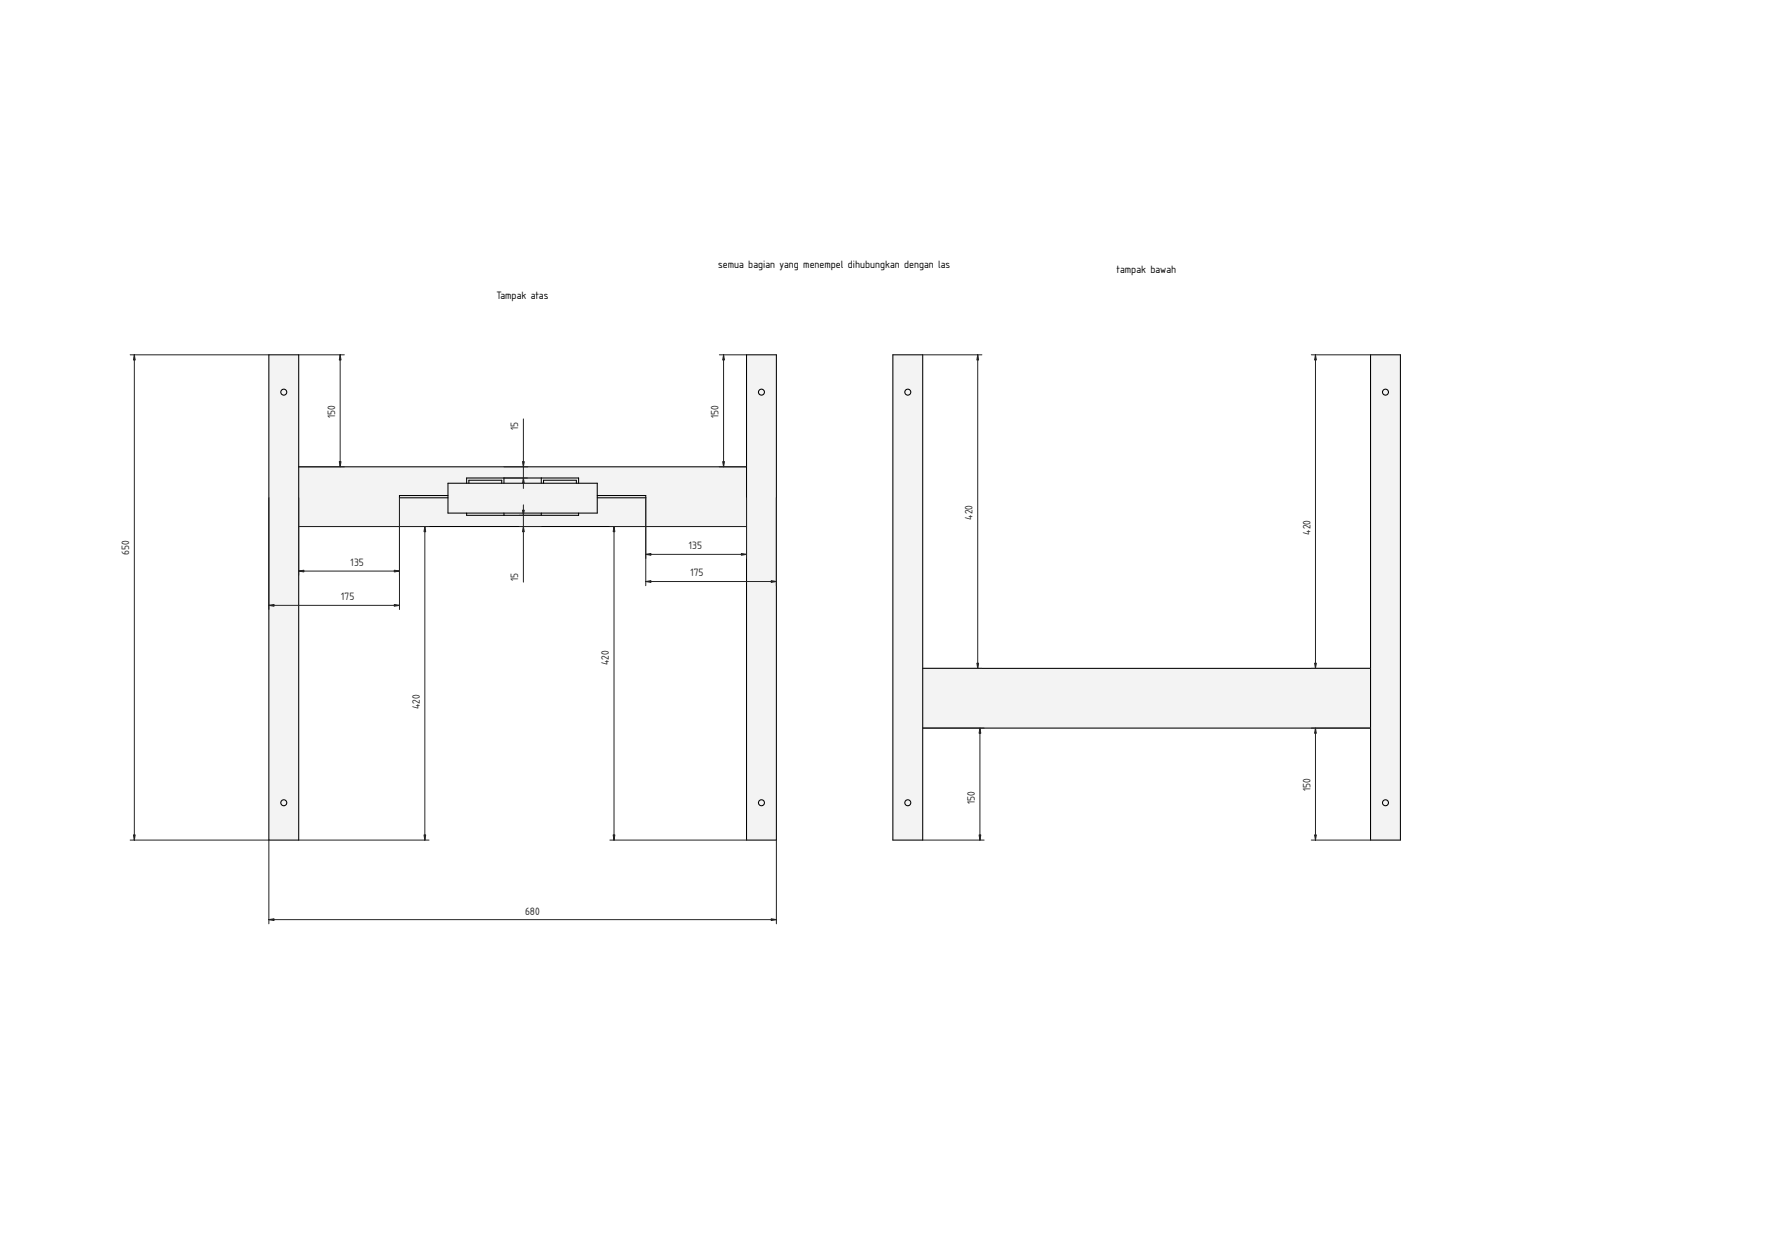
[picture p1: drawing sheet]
<svg xmlns="http://www.w3.org/2000/svg" width="1189mm" height="841mm" viewBox="0 0 1189 841" stroke-linecap="round" stroke-linejoin="round" font-family="sans-serif">
<g fill="#f1f3f5">
<path d="M180 238h20v75h300v-75h20v325h-20v-210h-300v210h-20z" fill-rule="evenodd"/>
<path d="M200 313h300v40h-300z" fill-rule="evenodd"/>
<path d="M180 238h20v325h-20z" fill-rule="evenodd"/>
<path d="M500 238h20v325h-20z" fill-rule="evenodd"/>
<path d="M268 332h32v-8h13v-4h75v4h12v8h33v1h-33v11h-12v1h-75v-1h-13v-11h-32z" fill-rule="evenodd"/>
<path d="M300 324h100v20h-100z" fill-rule="evenodd"/>
<path d="M338 320h25v4h-25z" fill-rule="evenodd"/>
<path d="M400 332h33v1h-33z" fill-rule="evenodd"/>
<path d="M268 332h32v1h-32z" fill-rule="evenodd"/>
<path d="M364 322h22v2h-22z" fill-rule="evenodd"/>
<path d="M314 322h22v2h-22z" fill-rule="evenodd"/>
<path d="M313 320h25v4h-2v-2h-22v2h-1z" fill-rule="evenodd"/>
<path d="M363 320h25v4h-2v-2h-22v2h-1z" fill-rule="evenodd"/>
<path d="M313 344h25v1h-25z" fill-rule="evenodd"/>
<path d="M363 344h25v1h-25z" fill-rule="evenodd"/>
<path d="M338 344h25v1h-25z" fill-rule="evenodd"/>
<circle cx="510" cy="538" r="2"/>
<circle cx="510" cy="263" r="2"/>
<circle cx="190" cy="538" r="2"/>
<circle cx="190" cy="263" r="2"/>
</g>
<g fill="none" stroke="#000" stroke-width=".7">
<path d="M180 238h20v325h-20zM500 238h20v325h-20zM200 313h300M300 332h-32v1h32M300 324h100v20h-100zM313 324v-4h75v4M314 324v-2h22v2M338 320v4M363 320v4M364 324v-2h22v2M400 332h33v1h-33M200 353h300"/>
<path d="M313 344v1h75v-1M338 344v1M363 344v1"/>
<circle cx="190" cy="263" r="2"/>
<circle cx="510" cy="263" r="2"/>
<circle cx="190" cy="538" r="2"/>
<circle cx="510" cy="538" r="2"/>
</g>
<g fill="none" stroke="#212529" stroke-width=".67">
<path d="M87 238h93M90 238v325M200 238h31M228 238v75M482 238h18M485 238v75M351 281v46M200 313h31M338 313h15M482 313h18M180 333v75M200 333v52"/>
<path d="M268 333v75M338 320h15M351 338v52M433 333v59M500 333v41M520 333v59M200 353h87M285 353v210M348 345h15M348 353h15M408 353h92M411 353v210"/>
<path d="M433 371h67M200 382h68M433 389h87M180 405h88M87 563h93v56M200 563h87M408 563h92M520 563v56M180 616h340"/>
</g>
<g fill="#212529" stroke="#212529" stroke-width=".67">
<path d="M350 309h1v4z"/>
<path d="M351 320v4h-1z"/>
<path d="M350 342h1v3z"/>
<path d="M351 353v3h-1z"/>
<path d="M264 382h4l-4 1z"/>
<path d="M200 382h4v1z"/>
<path d="M264 405h4l-4 1z"/>
<path d="M180 405h4v1z"/>
<path d="M433 371h3v1z"/>
<path d="M497 371h3l-3 1z"/>
<path d="M433 389h3v1z"/>
<path d="M517 389h3l-3 1z"/>
<path d="M228 238v3h-1z"/>
<path d="M227 309h1v4z"/>
<path d="M484 309h1v4z"/>
<path d="M485 238v3h-1z"/>
<path d="M284 559h1v4z"/>
<path d="M285 353v3h-1z"/>
<path d="M411 353l1 3h-1z"/>
<path d="M411 559h1l-1 4z"/>
<path d="M517 615l3 1h-3z"/>
<path d="M180 616l4-1v1z"/>
<path d="M90 238l1 3h-2z"/>
<path d="M89 559h2l-1 4z"/>
</g>
<g fill="#f1f3f5">
<path d="M598 238h20v210h300v-210h20v325h-20v-75h-300v75h-20z" fill-rule="evenodd"/>
<path d="M618 448h300v40h-300z" fill-rule="evenodd"/>
<path d="M598 238h20v325h-20z" fill-rule="evenodd"/>
<path d="M918 238h20v325h-20z" fill-rule="evenodd"/>
<circle cx="928" cy="263" r="2"/>
<circle cx="928" cy="538" r="2"/>
<circle cx="608" cy="263" r="2"/>
<circle cx="608" cy="538" r="2"/>
</g>
<g fill="none" stroke="#000" stroke-width=".7">
<path d="M598 238h20v325h-20zM918 238h20v325h-20zM618 448h300M618 488h300"/>
<circle cx="608" cy="263" r="2"/>
<circle cx="928" cy="263" r="2"/>
<circle cx="608" cy="538" r="2"/>
<circle cx="928" cy="538" r="2"/>
</g>
<path d="M618 238h40M655 238v210M878 238h40M881 238v210M618 448h40M878 448h40M618 488h41M656 488v75M878 488h40M881 488v75M618 563h41M878 563h40" fill="none" stroke="#212529" stroke-width=".67"/>
<g fill="#212529" stroke="#212529" stroke-width=".67">
<path d="M654 444h1v4z"/>
<path d="M655 238v3h-1z"/>
<path d="M880 559h2l-1 4z"/>
<path d="M881 488l1 3h-2z"/>
<path d="M656 488l1 3h-1z"/>
<path d="M656 559h1l-1 4z"/>
<path d="M880 444h2l-1 4z"/>
<path d="M881 238l1 3h-2z"/>
</g>
<g font-size="6.7">
<text x="481" y="179">semua bagian yang menempel dihubungkan dengan las</text>
<text x="748" y="183">tampak bawah</text>
<text x="332" y="200">Tampak atas</text>
</g>
<g font-size="6.7" fill="#212529">
<text x="224" y="280" transform="rotate(-90 224 280)">150</text>
<text x="481" y="280" transform="rotate(-90 481 280)">150</text>
<text x="347" y="288" transform="rotate(-90 347 288)">15</text>
<text x="651" y="348" transform="rotate(-90 651 348)">420</text>
<text x="878" y="358" transform="rotate(-90 878 358)">420</text>
<text x="87" y="372" transform="rotate(-90 87 372)">650</text>
<text x="461" y="368">135</text>
<text x="235" y="379">135</text>
<text x="347" y="389" transform="rotate(-90 347 389)">15</text>
<text x="462" y="386">175</text>
<text x="229" y="402">175</text>
<text x="408" y="445" transform="rotate(-90 408 445)">420</text>
<text x="281" y="475" transform="rotate(-90 281 475)">420</text>
<text x="878" y="530" transform="rotate(-90 878 530)">150</text>
<text x="653" y="539" transform="rotate(-90 653 539)">150</text>
<text x="352" y="612">680</text>
</g>
</svg>
